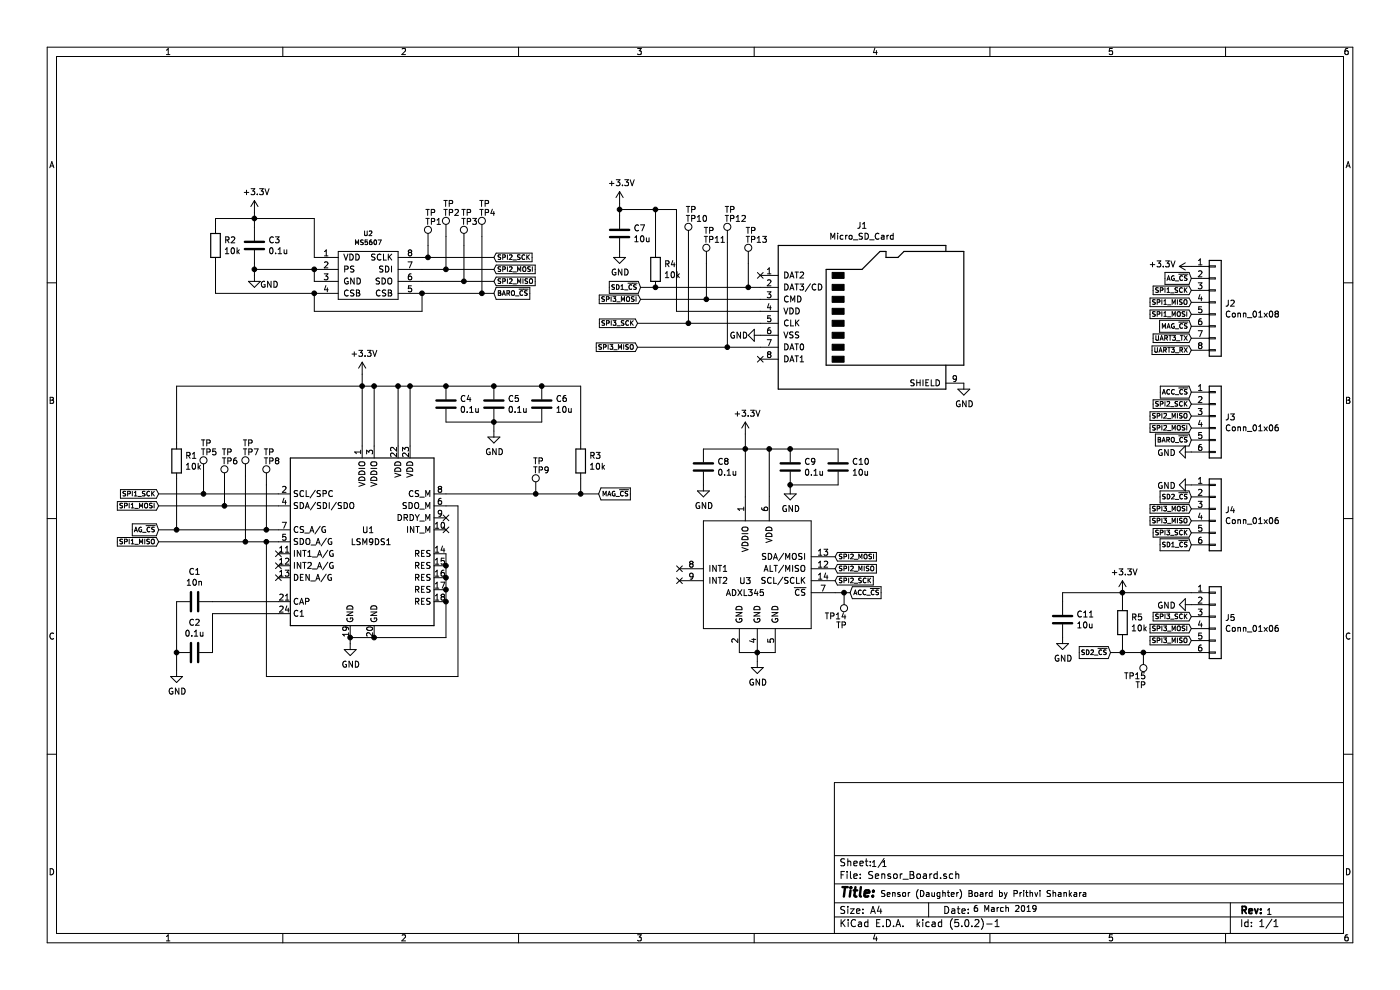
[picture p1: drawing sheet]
EESchema Schematic File Version 4
LIBS:Sensor_Board-cache
EELAYER 26 0
EELAYER END
$Descr A4 11693 8268
encoding utf-8
Sheet 1 1
Title ""
Date ""
Rev ""
Comp ""
Comment1 ""
Comment2 ""
Comment3 ""
Comment4 ""
$EndDescr
$Comp
L SOAR_Components:MS5607 U2
U 1 1
P 3075 2300
F 0 "U2" H 3075 2651 39  0000 C CNN
F 1 "MS5607" H 3075 2576 39  0000 C CNN
F 2 "Housings_LGA:LGA-8_3x5mm_Pitch1.25mm" H 3075 2300 39  0001 C CNN
F 3 "https://www.te.com/commerce/DocumentDelivery/DDEController?Action=srchrtrv&DocNm=MS5607-02BA03&DocType=Data+Sheet&DocLang=English" H 3075 2300 39  0001 C CNN
	1    3075 2300
	1    0    0    -1  
$EndComp
$Comp
L Sensor_Motion:LSM9DS1 U1
U 1 1
P 3025 4525
F 0 "U1" H 3075 4625 50  0000 C CNN
F 1 "LSM9DS1" H 3100 4525 50  0000 C CNN
F 2 "Housings_LGA:LGA-24L_3x3.5mm_Pitch0.43mm" H 4525 5275 50  0001 C CNN
F 3 "http://www.st.com/content/ccc/resource/technical/document/datasheet/1e/3f/2a/d6/25/eb/48/46/DM00103319.pdf/files/DM00103319.pdf/jcr:content/translations/en.DM00103319.pdf" H 3025 4625 50  0001 C CNN
	1    3025 4525
	1    0    0    -1  
$EndComp
$Comp
L Connector:Micro_SD_Card J1
U 1 1
P 7250 2600
F 0 "J1" H 7200 3317 50  0000 C CNN
F 1 "Micro_SD_Card" H 7200 3226 50  0000 C CNN
F 2 "SOAR_Library:SF-MICRO-SD" H 8400 2900 50  0001 C CNN
F 3 "http://katalog.we-online.de/em/datasheet/693072010801.pdf" H 7250 2600 50  0001 C CNN
	1    7250 2600
	1    0    0    -1  
$EndComp
$Comp
L SOAR_Components:ADXL345 U3
U 1 1
P 6325 4800
F 0 "U3" H 6225 4750 50  0000 C CNN
F 1 "ADXL345" H 6225 4650 50  0000 C CNN
F 2 "SOAR_Library:LGA-14_3x5mm_P0.8mm_LayoutBorder1x6y" H 6675 5400 50  0001 C CNN
F 3 "https://www.sparkfun.com/datasheets/Sensors/Accelerometer/ADXL345.pdf" H 6675 5400 50  0001 C CNN
	1    6325 4800
	1    0    0    -1  
$EndComp
$Comp
L Connector:TestPoint TP1
U 1 1
P 3575 2050
F 0 "TP1" H 3550 2250 50  0000 L CNN
F 1 "TP" H 3550 2325 50  0000 L CNN
F 2 "SOAR_Library:TestPoint_Pad_D1.5mm" H 3775 2050 50  0001 C CNN
F 3 "~" H 3775 2050 50  0001 C CNN
	1    3575 2050
	1    0    0    -1  
$EndComp
Text GLabel 4125 2150 2    39   Input ~ 0
SPI2_SCK
Text GLabel 4125 2250 2    39   Input ~ 0
SPI2_MOSI
Text GLabel 4125 2350 2    39   Input ~ 0
SPI2_MISO
Text GLabel 4125 2450 2    39   Input ~ 0
BARO_~CS
$Comp
L Connector:TestPoint TP2
U 1 1
P 3725 1975
F 0 "TP2" H 3700 2175 50  0000 L CNN
F 1 "TP" H 3700 2250 50  0000 L CNN
F 2 "SOAR_Library:TestPoint_Pad_D1.5mm" H 3925 1975 50  0001 C CNN
F 3 "~" H 3925 1975 50  0001 C CNN
	1    3725 1975
	1    0    0    -1  
$EndComp
$Comp
L Connector:TestPoint TP3
U 1 1
P 3875 2050
F 0 "TP3" H 3850 2250 50  0000 L CNN
F 1 "TP" H 3850 2325 50  0000 L CNN
F 2 "SOAR_Library:TestPoint_Pad_D1.5mm" H 4075 2050 50  0001 C CNN
F 3 "~" H 4075 2050 50  0001 C CNN
	1    3875 2050
	1    0    0    -1  
$EndComp
$Comp
L Connector:TestPoint TP4
U 1 1
P 4025 1975
F 0 "TP4" H 4000 2175 50  0000 L CNN
F 1 "TP" H 4000 2250 50  0000 L CNN
F 2 "SOAR_Library:TestPoint_Pad_D1.5mm" H 4225 1975 50  0001 C CNN
F 3 "~" H 4225 1975 50  0001 C CNN
	1    4025 1975
	1    0    0    -1  
$EndComp
Wire Wire Line
	4125 2150 3575 2150
Wire Wire Line
	4125 2350 3875 2350
Wire Wire Line
	3575 2050 3575 2150
Connection ~ 3575 2150
Wire Wire Line
	3575 2150 3525 2150
Wire Wire Line
	3875 2050 3875 2350
Connection ~ 3875 2350
Wire Wire Line
	3875 2350 3525 2350
Wire Wire Line
	4025 1975 4025 2450
Wire Wire Line
	3725 1975 3725 2250
$Comp
L Device:C C3
U 1 1
P 2125 2050
F 0 "C3" H 2240 2096 50  0000 L CNN
F 1 "0.1u" H 2240 2005 50  0000 L CNN
F 2 "Capacitors_SMD:C_0603" H 2163 1900 50  0001 C CNN
F 3 "~" H 2125 2050 50  0001 C CNN
	1    2125 2050
	1    0    0    -1  
$EndComp
$Comp
L power:GND #PWR0101
U 1 1
P 2125 2300
F 0 "#PWR0101" H 2125 2050 50  0001 C CNN
F 1 "GND" H 2250 2225 50  0000 C CNN
F 2 "" H 2125 2300 50  0001 C CNN
F 3 "" H 2125 2300 50  0001 C CNN
	1    2125 2300
	1    0    0    -1  
$EndComp
Wire Wire Line
	2625 2250 2125 2250
Wire Wire Line
	2125 2250 2125 2300
Wire Wire Line
	2125 2200 2125 2250
Connection ~ 2125 2250
Wire Wire Line
	2625 2350 2625 2250
Connection ~ 2625 2250
$Comp
L Device:R R2
U 1 1
P 1800 2050
F 0 "R2" H 1870 2096 50  0000 L CNN
F 1 "10k" H 1870 2005 50  0000 L CNN
F 2 "Resistors_SMD:R_0603" V 1730 2050 50  0001 C CNN
F 3 "~" H 1800 2050 50  0001 C CNN
	1    1800 2050
	1    0    0    -1  
$EndComp
$Comp
L power:+3.3V #PWR0102
U 1 1
P 2125 1775
F 0 "#PWR0102" H 2125 1625 50  0001 C CNN
F 1 "+3.3V" H 2140 1948 50  0000 C CNN
F 2 "" H 2125 1775 50  0001 C CNN
F 3 "" H 2125 1775 50  0001 C CNN
	1    2125 1775
	1    0    0    -1  
$EndComp
Wire Wire Line
	2125 1775 2125 1825
Wire Wire Line
	1800 2200 1800 2450
Wire Wire Line
	1800 2450 2625 2450
Wire Wire Line
	1800 1900 1800 1825
Wire Wire Line
	1800 1825 2125 1825
Connection ~ 2125 1825
Wire Wire Line
	2125 1825 2125 1900
Wire Wire Line
	2625 2150 2625 1825
Wire Wire Line
	2625 1825 2125 1825
Wire Wire Line
	2625 2450 2625 2600
Wire Wire Line
	2625 2600 3525 2600
Wire Wire Line
	3525 2600 3525 2450
Connection ~ 2625 2450
Connection ~ 3525 2450
$Comp
L power:GND #PWR0103
U 1 1
P 8050 3200
F 0 "#PWR0103" H 8050 2950 50  0001 C CNN
F 1 "GND" H 8055 3027 50  0000 C CNN
F 2 "" H 8050 3200 50  0001 C CNN
F 3 "" H 8050 3200 50  0001 C CNN
	1    8050 3200
	1    0    0    -1  
$EndComp
Text GLabel 5325 2700 0    39   Input ~ 0
SPI3_SCK
Text GLabel 5350 2500 0    39   Input ~ 0
SPI3_MOSI
Text GLabel 5325 2900 0    39   Input ~ 0
SPI3_MISO
Text GLabel 5350 2400 0    39   Input ~ 0
SD1_~CS
$Comp
L Connector:TestPoint TP10
U 1 1
P 5750 2025
F 0 "TP10" H 5725 2225 50  0000 L CNN
F 1 "TP" H 5725 2300 50  0000 L CNN
F 2 "SOAR_Library:TestPoint_Pad_D1.5mm" H 5950 2025 50  0001 C CNN
F 3 "~" H 5950 2025 50  0001 C CNN
	1    5750 2025
	1    0    0    -1  
$EndComp
$Comp
L Connector:TestPoint TP11
U 1 1
P 5900 2200
F 0 "TP11" H 5875 2400 50  0000 L CNN
F 1 "TP" H 5875 2475 50  0000 L CNN
F 2 "SOAR_Library:TestPoint_Pad_D1.5mm" H 6100 2200 50  0001 C CNN
F 3 "~" H 6100 2200 50  0001 C CNN
	1    5900 2200
	1    0    0    -1  
$EndComp
$Comp
L Connector:TestPoint TP12
U 1 1
P 6075 2025
F 0 "TP12" H 6050 2225 50  0000 L CNN
F 1 "TP" H 6050 2300 50  0000 L CNN
F 2 "SOAR_Library:TestPoint_Pad_D1.5mm" H 6275 2025 50  0001 C CNN
F 3 "~" H 6275 2025 50  0001 C CNN
	1    6075 2025
	1    0    0    -1  
$EndComp
$Comp
L Connector:TestPoint TP13
U 1 1
P 6250 2200
F 0 "TP13" H 6225 2400 50  0000 L CNN
F 1 "TP" H 6225 2475 50  0000 L CNN
F 2 "SOAR_Library:TestPoint_Pad_D1.5mm" H 6450 2200 50  0001 C CNN
F 3 "~" H 6450 2200 50  0001 C CNN
	1    6250 2200
	1    0    0    -1  
$EndComp
$Comp
L Device:R R4
U 1 1
P 5475 2250
F 0 "R4" H 5545 2296 50  0000 L CNN
F 1 "10k" H 5545 2205 50  0000 L CNN
F 2 "Resistors_SMD:R_0603" V 5405 2250 50  0001 C CNN
F 3 "~" H 5475 2250 50  0001 C CNN
	1    5475 2250
	1    0    0    -1  
$EndComp
$Comp
L Device:C C7
U 1 1
P 5175 1950
F 0 "C7" H 5290 1996 50  0000 L CNN
F 1 "10u" H 5290 1905 50  0000 L CNN
F 2 "Capacitors_SMD:C_0603" H 5213 1800 50  0001 C CNN
F 3 "~" H 5175 1950 50  0001 C CNN
	1    5175 1950
	1    0    0    -1  
$EndComp
Wire Wire Line
	6350 2400 6250 2400
Connection ~ 5475 2400
Wire Wire Line
	5475 2400 5350 2400
Wire Wire Line
	6350 2500 5900 2500
Wire Wire Line
	6350 2900 6075 2900
Wire Wire Line
	6350 2700 5750 2700
$Comp
L power:GND #PWR0104
U 1 1
P 6350 2800
F 0 "#PWR0104" H 6350 2550 50  0001 C CNN
F 1 "GND" V 6350 2700 50  0000 R CNN
F 2 "" H 6350 2800 50  0001 C CNN
F 3 "" H 6350 2800 50  0001 C CNN
	1    6350 2800
	0    1    1    0   
$EndComp
NoConn ~ 6350 2300
NoConn ~ 6350 3000
$Comp
L power:+3.3V #PWR0105
U 1 1
P 5175 1700
F 0 "#PWR0105" H 5175 1550 50  0001 C CNN
F 1 "+3.3V" H 5190 1873 50  0000 C CNN
F 2 "" H 5175 1700 50  0001 C CNN
F 3 "" H 5175 1700 50  0001 C CNN
	1    5175 1700
	1    0    0    -1  
$EndComp
$Comp
L power:GND #PWR0106
U 1 1
P 5175 2100
F 0 "#PWR0106" H 5175 1850 50  0001 C CNN
F 1 "GND" H 5180 1927 50  0000 C CNN
F 2 "" H 5175 2100 50  0001 C CNN
F 3 "" H 5175 2100 50  0001 C CNN
	1    5175 2100
	1    0    0    -1  
$EndComp
Wire Wire Line
	5175 1700 5175 1750
Wire Wire Line
	5475 2100 5475 1750
Wire Wire Line
	5475 1750 5175 1750
Connection ~ 5175 1750
Wire Wire Line
	5175 1750 5175 1800
Wire Wire Line
	6350 2600 5650 2600
Wire Wire Line
	5650 2600 5650 1750
Wire Wire Line
	5650 1750 5475 1750
Connection ~ 5475 1750
Connection ~ 5750 2700
Wire Wire Line
	5750 2700 5325 2700
Wire Wire Line
	5900 2200 5900 2500
Connection ~ 5900 2500
Wire Wire Line
	5900 2500 5350 2500
Connection ~ 6075 2900
Wire Wire Line
	6075 2900 5325 2900
Wire Wire Line
	6250 2200 6250 2400
Connection ~ 6250 2400
Wire Wire Line
	6250 2400 5475 2400
Text GLabel 5000 4125 2    39   Input ~ 0
MAG_~CS
Text GLabel 1325 4225 0    39   Input ~ 0
SPI1_MOSI
Text GLabel 1325 4125 0    39   Input ~ 0
SPI1_SCK
Text GLabel 1325 4525 0    39   Input ~ 0
SPI1_MISO
Text GLabel 1325 4425 0    39   Input ~ 0
AG_~CS
Connection ~ 4025 2450
Connection ~ 3725 2250
Wire Wire Line
	4025 2450 4125 2450
Wire Wire Line
	3525 2450 4025 2450
Wire Wire Line
	3725 2250 4125 2250
Wire Wire Line
	3525 2250 3725 2250
$Comp
L Connector:TestPoint TP5
U 1 1
P 1700 3975
F 0 "TP5" H 1675 4175 50  0000 L CNN
F 1 "TP" H 1675 4250 50  0000 L CNN
F 2 "SOAR_Library:TestPoint_Pad_D1.5mm" H 1900 3975 50  0001 C CNN
F 3 "~" H 1900 3975 50  0001 C CNN
	1    1700 3975
	1    0    0    -1  
$EndComp
$Comp
L Connector:TestPoint TP8
U 1 1
P 2225 4050
F 0 "TP8" H 2200 4250 50  0000 L CNN
F 1 "TP" H 2200 4325 50  0000 L CNN
F 2 "SOAR_Library:TestPoint_Pad_D1.5mm" H 2425 4050 50  0001 C CNN
F 3 "~" H 2425 4050 50  0001 C CNN
	1    2225 4050
	1    0    0    -1  
$EndComp
$Comp
L Connector:TestPoint TP7
U 1 1
P 2050 3975
F 0 "TP7" H 2025 4175 50  0000 L CNN
F 1 "TP" H 2025 4250 50  0000 L CNN
F 2 "SOAR_Library:TestPoint_Pad_D1.5mm" H 2250 3975 50  0001 C CNN
F 3 "~" H 2250 3975 50  0001 C CNN
	1    2050 3975
	1    0    0    -1  
$EndComp
$Comp
L Connector:TestPoint TP6
U 1 1
P 1875 4050
F 0 "TP6" H 1850 4250 50  0000 L CNN
F 1 "TP" H 1850 4325 50  0000 L CNN
F 2 "SOAR_Library:TestPoint_Pad_D1.5mm" H 2075 4050 50  0001 C CNN
F 3 "~" H 2075 4050 50  0001 C CNN
	1    1875 4050
	1    0    0    -1  
$EndComp
$Comp
L Device:R R1
U 1 1
P 1475 3850
F 0 "R1" H 1545 3896 50  0000 L CNN
F 1 "10k" H 1545 3805 50  0000 L CNN
F 2 "Resistors_SMD:R_0603" V 1405 3850 50  0001 C CNN
F 3 "~" H 1475 3850 50  0001 C CNN
	1    1475 3850
	1    0    0    -1  
$EndComp
Wire Wire Line
	1325 4125 1700 4125
Wire Wire Line
	2325 4225 1875 4225
Wire Wire Line
	2325 4425 2225 4425
Wire Wire Line
	2325 4525 2225 4525
Wire Wire Line
	1700 3975 1700 4125
Connection ~ 1700 4125
Wire Wire Line
	1700 4125 2325 4125
Wire Wire Line
	1875 4050 1875 4225
Connection ~ 1875 4225
Wire Wire Line
	1875 4225 1325 4225
Wire Wire Line
	2050 3975 2050 4525
Connection ~ 2050 4525
Wire Wire Line
	2050 4525 1325 4525
Wire Wire Line
	2225 4050 2225 4425
Connection ~ 2225 4425
Wire Wire Line
	2225 4425 1475 4425
Wire Wire Line
	1475 4000 1475 4425
Connection ~ 1475 4425
Wire Wire Line
	1475 4425 1325 4425
$Comp
L Device:C C4
U 1 1
P 3725 3375
F 0 "C4" H 3840 3421 50  0000 L CNN
F 1 "0.1u" H 3840 3330 50  0000 L CNN
F 2 "Capacitors_SMD:C_0603" H 3763 3225 50  0001 C CNN
F 3 "~" H 3725 3375 50  0001 C CNN
	1    3725 3375
	1    0    0    -1  
$EndComp
$Comp
L Device:C C5
U 1 1
P 4125 3375
F 0 "C5" H 4240 3421 50  0000 L CNN
F 1 "0.1u" H 4240 3330 50  0000 L CNN
F 2 "Capacitors_SMD:C_0603" H 4163 3225 50  0001 C CNN
F 3 "~" H 4125 3375 50  0001 C CNN
	1    4125 3375
	1    0    0    -1  
$EndComp
$Comp
L Device:C C6
U 1 1
P 4525 3375
F 0 "C6" H 4640 3421 50  0000 L CNN
F 1 "10u" H 4640 3330 50  0000 L CNN
F 2 "Capacitors_SMD:C_0603" H 4563 3225 50  0001 C CNN
F 3 "~" H 4525 3375 50  0001 C CNN
	1    4525 3375
	1    0    0    -1  
$EndComp
$Comp
L power:GND #PWR0107
U 1 1
P 4125 3600
F 0 "#PWR0107" H 4125 3350 50  0001 C CNN
F 1 "GND" H 4130 3427 50  0000 C CNN
F 2 "" H 4125 3600 50  0001 C CNN
F 3 "" H 4125 3600 50  0001 C CNN
	1    4125 3600
	1    0    0    -1  
$EndComp
Wire Wire Line
	3725 3525 4125 3525
Connection ~ 4125 3525
Wire Wire Line
	4125 3525 4525 3525
Wire Wire Line
	4125 3600 4125 3525
$Comp
L power:+3.3V #PWR0108
U 1 1
P 3025 3125
F 0 "#PWR0108" H 3025 2975 50  0001 C CNN
F 1 "+3.3V" H 3040 3298 50  0000 C CNN
F 2 "" H 3025 3125 50  0001 C CNN
F 3 "" H 3025 3125 50  0001 C CNN
	1    3025 3125
	1    0    0    -1  
$EndComp
Wire Wire Line
	4525 3225 4125 3225
Wire Wire Line
	3025 3225 3025 3125
Connection ~ 3725 3225
Wire Wire Line
	3725 3225 3425 3225
Connection ~ 4125 3225
Wire Wire Line
	4125 3225 3725 3225
Wire Wire Line
	3025 3725 3025 3225
Connection ~ 3025 3225
Wire Wire Line
	3125 3725 3125 3225
Connection ~ 3125 3225
Wire Wire Line
	3125 3225 3025 3225
Wire Wire Line
	3325 3725 3325 3225
Connection ~ 3325 3225
Wire Wire Line
	3325 3225 3125 3225
Wire Wire Line
	3425 3725 3425 3225
Connection ~ 3425 3225
Wire Wire Line
	3425 3225 3325 3225
Wire Wire Line
	1475 3700 1475 3225
Wire Wire Line
	1475 3225 3025 3225
$Comp
L Device:R R3
U 1 1
P 4850 3850
F 0 "R3" H 4920 3896 50  0000 L CNN
F 1 "10k" H 4920 3805 50  0000 L CNN
F 2 "Resistors_SMD:R_0603" V 4780 3850 50  0001 C CNN
F 3 "~" H 4850 3850 50  0001 C CNN
	1    4850 3850
	1    0    0    -1  
$EndComp
Wire Wire Line
	5000 4125 4850 4125
Wire Wire Line
	4850 4000 4850 4125
Connection ~ 4850 4125
Wire Wire Line
	4850 4125 4475 4125
Wire Wire Line
	4850 3700 4850 3225
Wire Wire Line
	4850 3225 4525 3225
Connection ~ 4525 3225
$Comp
L Connector:TestPoint TP9
U 1 1
P 4475 4125
F 0 "TP9" H 4450 4325 50  0000 L CNN
F 1 "TP" H 4450 4400 50  0000 L CNN
F 2 "SOAR_Library:TestPoint_Pad_D1.5mm" H 4675 4125 50  0001 C CNN
F 3 "~" H 4675 4125 50  0001 C CNN
	1    4475 4125
	1    0    0    -1  
$EndComp
Connection ~ 4475 4125
Wire Wire Line
	4475 4125 3725 4125
$Comp
L power:GND #PWR0109
U 1 1
P 2925 5375
F 0 "#PWR0109" H 2925 5125 50  0001 C CNN
F 1 "GND" H 2930 5202 50  0000 C CNN
F 2 "" H 2925 5375 50  0001 C CNN
F 3 "" H 2925 5375 50  0001 C CNN
	1    2925 5375
	1    0    0    -1  
$EndComp
Wire Wire Line
	3725 4625 3725 4725
Wire Wire Line
	3725 5325 3125 5325
Connection ~ 3725 4725
Wire Wire Line
	3725 4725 3725 4825
Connection ~ 3725 4825
Wire Wire Line
	3725 4825 3725 4925
Connection ~ 3725 4925
Wire Wire Line
	3725 4925 3725 5025
Connection ~ 3725 5025
Wire Wire Line
	3725 5025 3725 5325
Connection ~ 3125 5325
Wire Wire Line
	3125 5325 2925 5325
Wire Wire Line
	2925 5375 2925 5325
Connection ~ 2925 5325
$Comp
L Device:C C1
U 1 1
P 1625 5025
F 0 "C1" V 1373 5025 50  0000 C CNN
F 1 "10n" V 1464 5025 50  0000 C CNN
F 2 "Capacitors_SMD:C_0603" H 1663 4875 50  0001 C CNN
F 3 "~" H 1625 5025 50  0001 C CNN
	1    1625 5025
	0    1    1    0   
$EndComp
$Comp
L Device:C C2
U 1 1
P 1625 5450
F 0 "C2" V 1373 5450 50  0000 C CNN
F 1 "0.1u" V 1464 5450 50  0000 C CNN
F 2 "Capacitors_SMD:C_0603" H 1663 5300 50  0001 C CNN
F 3 "~" H 1625 5450 50  0001 C CNN
	1    1625 5450
	0    1    1    0   
$EndComp
Wire Wire Line
	2325 5025 1775 5025
Wire Wire Line
	2325 5125 1775 5125
Wire Wire Line
	1775 5125 1775 5450
$Comp
L power:GND #PWR0110
U 1 1
P 1475 5600
F 0 "#PWR0110" H 1475 5350 50  0001 C CNN
F 1 "GND" H 1480 5427 50  0000 C CNN
F 2 "" H 1475 5600 50  0001 C CNN
F 3 "" H 1475 5600 50  0001 C CNN
	1    1475 5600
	1    0    0    -1  
$EndComp
Wire Wire Line
	1475 5600 1475 5450
Connection ~ 1475 5450
Wire Wire Line
	1475 5450 1475 5025
Wire Wire Line
	3725 4225 3825 4225
Wire Wire Line
	3825 4225 3825 5650
Wire Wire Line
	3825 5650 2225 5650
Wire Wire Line
	2225 5650 2225 4525
Connection ~ 2225 4525
Wire Wire Line
	2225 4525 2050 4525
NoConn ~ 3725 4325
NoConn ~ 3725 4425
NoConn ~ 2325 4625
NoConn ~ 2325 4725
NoConn ~ 2325 4825
Text GLabel 6975 4850 2    39   Input ~ 0
SPI2_SCK
Text GLabel 6975 4650 2    39   Input ~ 0
SPI2_MOSI
Text GLabel 6975 4750 2    39   Input ~ 0
SPI2_MISO
Text GLabel 7100 4950 2    39   Input ~ 0
ACC_~CS
$Comp
L Connector:TestPoint TP14
U 1 1
P 7050 4950
F 0 "TP14" H 7025 5150 50  0000 L CNN
F 1 "TP" H 7025 5225 50  0000 L CNN
F 2 "SOAR_Library:TestPoint_Pad_D1.5mm" H 7250 4950 50  0001 C CNN
F 3 "~" H 7250 4950 50  0001 C CNN
	1    7050 4950
	-1   0    0    1   
$EndComp
$Comp
L power:GND #PWR0111
U 1 1
P 6325 5525
F 0 "#PWR0111" H 6325 5275 50  0001 C CNN
F 1 "GND" H 6330 5352 50  0000 C CNN
F 2 "" H 6325 5525 50  0001 C CNN
F 3 "" H 6325 5525 50  0001 C CNN
	1    6325 5525
	1    0    0    -1  
$EndComp
Wire Wire Line
	6175 5450 6325 5450
Connection ~ 6325 5450
Wire Wire Line
	6325 5450 6475 5450
Wire Wire Line
	6325 5525 6325 5450
NoConn ~ 5675 4750
NoConn ~ 5675 4850
$Comp
L Device:C C8
U 1 1
P 5875 3900
F 0 "C8" H 5990 3946 50  0000 L CNN
F 1 "0.1u" H 5990 3855 50  0000 L CNN
F 2 "Capacitors_SMD:C_0603" H 5913 3750 50  0001 C CNN
F 3 "~" H 5875 3900 50  0001 C CNN
	1    5875 3900
	1    0    0    -1  
$EndComp
$Comp
L Device:C C9
U 1 1
P 6600 3900
F 0 "C9" H 6715 3946 50  0000 L CNN
F 1 "0.1u" H 6715 3855 50  0000 L CNN
F 2 "Capacitors_SMD:C_0603" H 6638 3750 50  0001 C CNN
F 3 "~" H 6600 3900 50  0001 C CNN
	1    6600 3900
	1    0    0    -1  
$EndComp
$Comp
L Device:C C10
U 1 1
P 7000 3900
F 0 "C10" H 7115 3946 50  0000 L CNN
F 1 "10u" H 7115 3855 50  0000 L CNN
F 2 "Capacitors_SMD:C_0603" H 7038 3750 50  0001 C CNN
F 3 "~" H 7000 3900 50  0001 C CNN
	1    7000 3900
	1    0    0    -1  
$EndComp
$Comp
L power:+3.3V #PWR0112
U 1 1
P 6225 3625
F 0 "#PWR0112" H 6225 3475 50  0001 C CNN
F 1 "+3.3V" H 6240 3798 50  0000 C CNN
F 2 "" H 6225 3625 50  0001 C CNN
F 3 "" H 6225 3625 50  0001 C CNN
	1    6225 3625
	1    0    0    -1  
$EndComp
Wire Wire Line
	5875 3750 6225 3750
Connection ~ 6600 3750
Wire Wire Line
	6600 3750 7000 3750
Wire Wire Line
	6225 4150 6225 3750
Connection ~ 6225 3750
Wire Wire Line
	6225 3750 6425 3750
Wire Wire Line
	6425 4150 6425 3750
Connection ~ 6425 3750
Wire Wire Line
	6425 3750 6600 3750
Wire Wire Line
	6225 3625 6225 3750
$Comp
L power:GND #PWR0113
U 1 1
P 5875 4050
F 0 "#PWR0113" H 5875 3800 50  0001 C CNN
F 1 "GND" H 5880 3877 50  0000 C CNN
F 2 "" H 5875 4050 50  0001 C CNN
F 3 "" H 5875 4050 50  0001 C CNN
	1    5875 4050
	1    0    0    -1  
$EndComp
$Comp
L power:GND #PWR0114
U 1 1
P 6600 4075
F 0 "#PWR0114" H 6600 3825 50  0001 C CNN
F 1 "GND" H 6605 3902 50  0000 C CNN
F 2 "" H 6600 4075 50  0001 C CNN
F 3 "" H 6600 4075 50  0001 C CNN
	1    6600 4075
	1    0    0    -1  
$EndComp
Wire Wire Line
	7000 4050 6600 4050
Wire Wire Line
	6600 4075 6600 4050
Connection ~ 6600 4050
$Comp
L Connector_Generic:Conn_01x08 J2
U 1 1
P 10150 2525
F 0 "J2" H 10230 2517 50  0000 L CNN
F 1 "Conn_01x08" H 10230 2426 50  0000 L CNN
F 2 "SOAR_Library:PinHeader_1x08_P2.54mm_Vertical" H 10150 2525 50  0001 C CNN
F 3 "~" H 10150 2525 50  0001 C CNN
	1    10150 2525
	1    0    0    -1  
$EndComp
$Comp
L Connector_Generic:Conn_01x06 J3
U 1 1
P 10150 3475
F 0 "J3" H 10230 3467 50  0000 L CNN
F 1 "Conn_01x06" H 10230 3376 50  0000 L CNN
F 2 "SOAR_Library:PinHeader_1x06_P2.54mm_Vertical" H 10150 3475 50  0001 C CNN
F 3 "~" H 10150 3475 50  0001 C CNN
	1    10150 3475
	1    0    0    -1  
$EndComp
$Comp
L Connector_Generic:Conn_01x06 J4
U 1 1
P 10150 4250
F 0 "J4" H 10230 4242 50  0000 L CNN
F 1 "Conn_01x06" H 10230 4151 50  0000 L CNN
F 2 "SOAR_Library:PinHeader_1x06_P2.54mm_Vertical" H 10150 4250 50  0001 C CNN
F 3 "~" H 10150 4250 50  0001 C CNN
	1    10150 4250
	1    0    0    -1  
$EndComp
Text GLabel 9950 2425 0    39   Input ~ 0
SPI1_SCK
Text GLabel 9950 2625 0    39   Input ~ 0
SPI1_MOSI
Text GLabel 9950 2525 0    39   Input ~ 0
SPI1_MISO
Text GLabel 9950 2325 0    39   Input ~ 0
AG_~CS
Text GLabel 9950 2725 0    39   Input ~ 0
MAG_~CS
Text GLabel 9950 2825 0    39   Input ~ 0
UART3_TX
Text GLabel 9950 2925 0    39   Input ~ 0
UART3_RX
$Comp
L power:+3.3V #PWR0115
U 1 1
P 9950 2225
F 0 "#PWR0115" H 9950 2075 50  0001 C CNN
F 1 "+3.3V" V 9965 2353 50  0000 L CNN
F 2 "" H 9950 2225 50  0001 C CNN
F 3 "" H 9950 2225 50  0001 C CNN
	1    9950 2225
	0    -1   -1   0   
$EndComp
Text GLabel 9950 3575 0    39   Input ~ 0
SPI2_MOSI
Text GLabel 9950 3475 0    39   Input ~ 0
SPI2_MISO
Text GLabel 9950 3375 0    39   Input ~ 0
SPI2_SCK
Text GLabel 9950 3275 0    39   Input ~ 0
ACC_~CS
Text GLabel 9950 3675 0    39   Input ~ 0
BARO_~CS
$Comp
L power:GND #PWR0116
U 1 1
P 9950 3775
F 0 "#PWR0116" H 9950 3525 50  0001 C CNN
F 1 "GND" V 9955 3647 50  0000 R CNN
F 2 "" H 9950 3775 50  0001 C CNN
F 3 "" H 9950 3775 50  0001 C CNN
	1    9950 3775
	0    1    1    0   
$EndComp
Text GLabel 9950 4350 0    39   Input ~ 0
SPI3_MISO
Text GLabel 9950 4450 0    39   Input ~ 0
SPI3_SCK
Text GLabel 9950 4250 0    39   Input ~ 0
SPI3_MOSI
Text GLabel 9950 4550 0    39   Input ~ 0
SD1_~CS
$Comp
L Connector_Generic:Conn_01x06 J5
U 1 1
P 10150 5150
F 0 "J5" H 10230 5142 50  0000 L CNN
F 1 "Conn_01x06" H 10230 5051 50  0000 L CNN
F 2 "SOAR_Library:Molex_Micro-Fit_3.0_43045-0600_2x03_P3.00mm_Horizontal" H 10150 5150 50  0001 C CNN
F 3 "~" H 10150 5150 50  0001 C CNN
	1    10150 5150
	1    0    0    -1  
$EndComp
$Comp
L Device:R R5
U 1 1
P 9375 5200
F 0 "R5" H 9445 5246 50  0000 L CNN
F 1 "10k" H 9445 5155 50  0000 L CNN
F 2 "Resistors_SMD:R_0603" V 9305 5200 50  0001 C CNN
F 3 "~" H 9375 5200 50  0001 C CNN
	1    9375 5200
	1    0    0    -1  
$EndComp
$Comp
L Device:C C11
U 1 1
P 8875 5175
F 0 "C11" H 8990 5221 50  0000 L CNN
F 1 "10u" H 8990 5130 50  0000 L CNN
F 2 "Capacitors_SMD:C_0603" H 8913 5025 50  0001 C CNN
F 3 "~" H 8875 5175 50  0001 C CNN
	1    8875 5175
	1    0    0    -1  
$EndComp
Text GLabel 9275 5450 0    39   Input ~ 0
SD2_~CS
Text GLabel 9950 5150 0    39   Input ~ 0
SPI3_SCK
Text GLabel 9950 5250 0    39   Input ~ 0
SPI3_MOSI
Text GLabel 9950 5350 0    39   Input ~ 0
SPI3_MISO
$Comp
L power:GND #PWR0117
U 1 1
P 8875 5325
F 0 "#PWR0117" H 8875 5075 50  0001 C CNN
F 1 "GND" H 8880 5152 50  0000 C CNN
F 2 "" H 8875 5325 50  0001 C CNN
F 3 "" H 8875 5325 50  0001 C CNN
	1    8875 5325
	1    0    0    -1  
$EndComp
Wire Wire Line
	8875 4950 8875 5025
$Comp
L power:+3.3V #PWR0118
U 1 1
P 9375 4950
F 0 "#PWR0118" H 9375 4800 50  0001 C CNN
F 1 "+3.3V" H 9390 5123 50  0000 C CNN
F 2 "" H 9375 4950 50  0001 C CNN
F 3 "" H 9375 4950 50  0001 C CNN
	1    9375 4950
	1    0    0    -1  
$EndComp
$Comp
L power:GND #PWR0119
U 1 1
P 9950 5050
F 0 "#PWR0119" H 9950 4800 50  0001 C CNN
F 1 "GND" V 9955 4922 50  0000 R CNN
F 2 "" H 9950 5050 50  0001 C CNN
F 3 "" H 9950 5050 50  0001 C CNN
	1    9950 5050
	0    1    1    0   
$EndComp
Wire Wire Line
	9275 5450 9375 5450
Wire Wire Line
	8875 4950 9375 4950
Wire Wire Line
	9375 5050 9375 4950
Connection ~ 9375 4950
Wire Wire Line
	9375 4950 9950 4950
Wire Wire Line
	9375 5350 9375 5450
Connection ~ 9375 5450
Wire Wire Line
	9375 5450 9550 5450
$Comp
L power:GND #PWR0120
U 1 1
P 9950 4050
F 0 "#PWR0120" H 9950 3800 50  0001 C CNN
F 1 "GND" V 9955 3922 50  0000 R CNN
F 2 "" H 9950 4050 50  0001 C CNN
F 3 "" H 9950 4050 50  0001 C CNN
	1    9950 4050
	0    1    1    0   
$EndComp
Text GLabel 9950 4150 0    39   Input ~ 0
SD2_~CS
Wire Wire Line
	6075 2025 6075 2900
Wire Wire Line
	5750 2025 5750 2700
$Comp
L Connector:TestPoint TP15
U 1 1
P 9550 5450
F 0 "TP15" H 9525 5650 50  0000 L CNN
F 1 "TP" H 9525 5725 50  0000 L CNN
F 2 "SOAR_Library:TestPoint_Pad_D1.5mm" H 9750 5450 50  0001 C CNN
F 3 "~" H 9750 5450 50  0001 C CNN
	1    9550 5450
	-1   0    0    1   
$EndComp
Connection ~ 9550 5450
Wire Wire Line
	9550 5450 9950 5450
Wire Wire Line
	6975 4950 7050 4950
Wire Wire Line
	7100 4950 7050 4950
Connection ~ 7050 4950
Text Notes 7275 7250 0    50   ~ 0
1 1
Text Notes 7350 7500 0    50   ~ 0
Sensor (Daughter) Board by Prithvi Shankara
Text Notes 10575 7650 0    50   ~ 0
1
Text Notes 8125 7625 0    50   ~ 0
6 March 2019
$EndSCHEMATC
